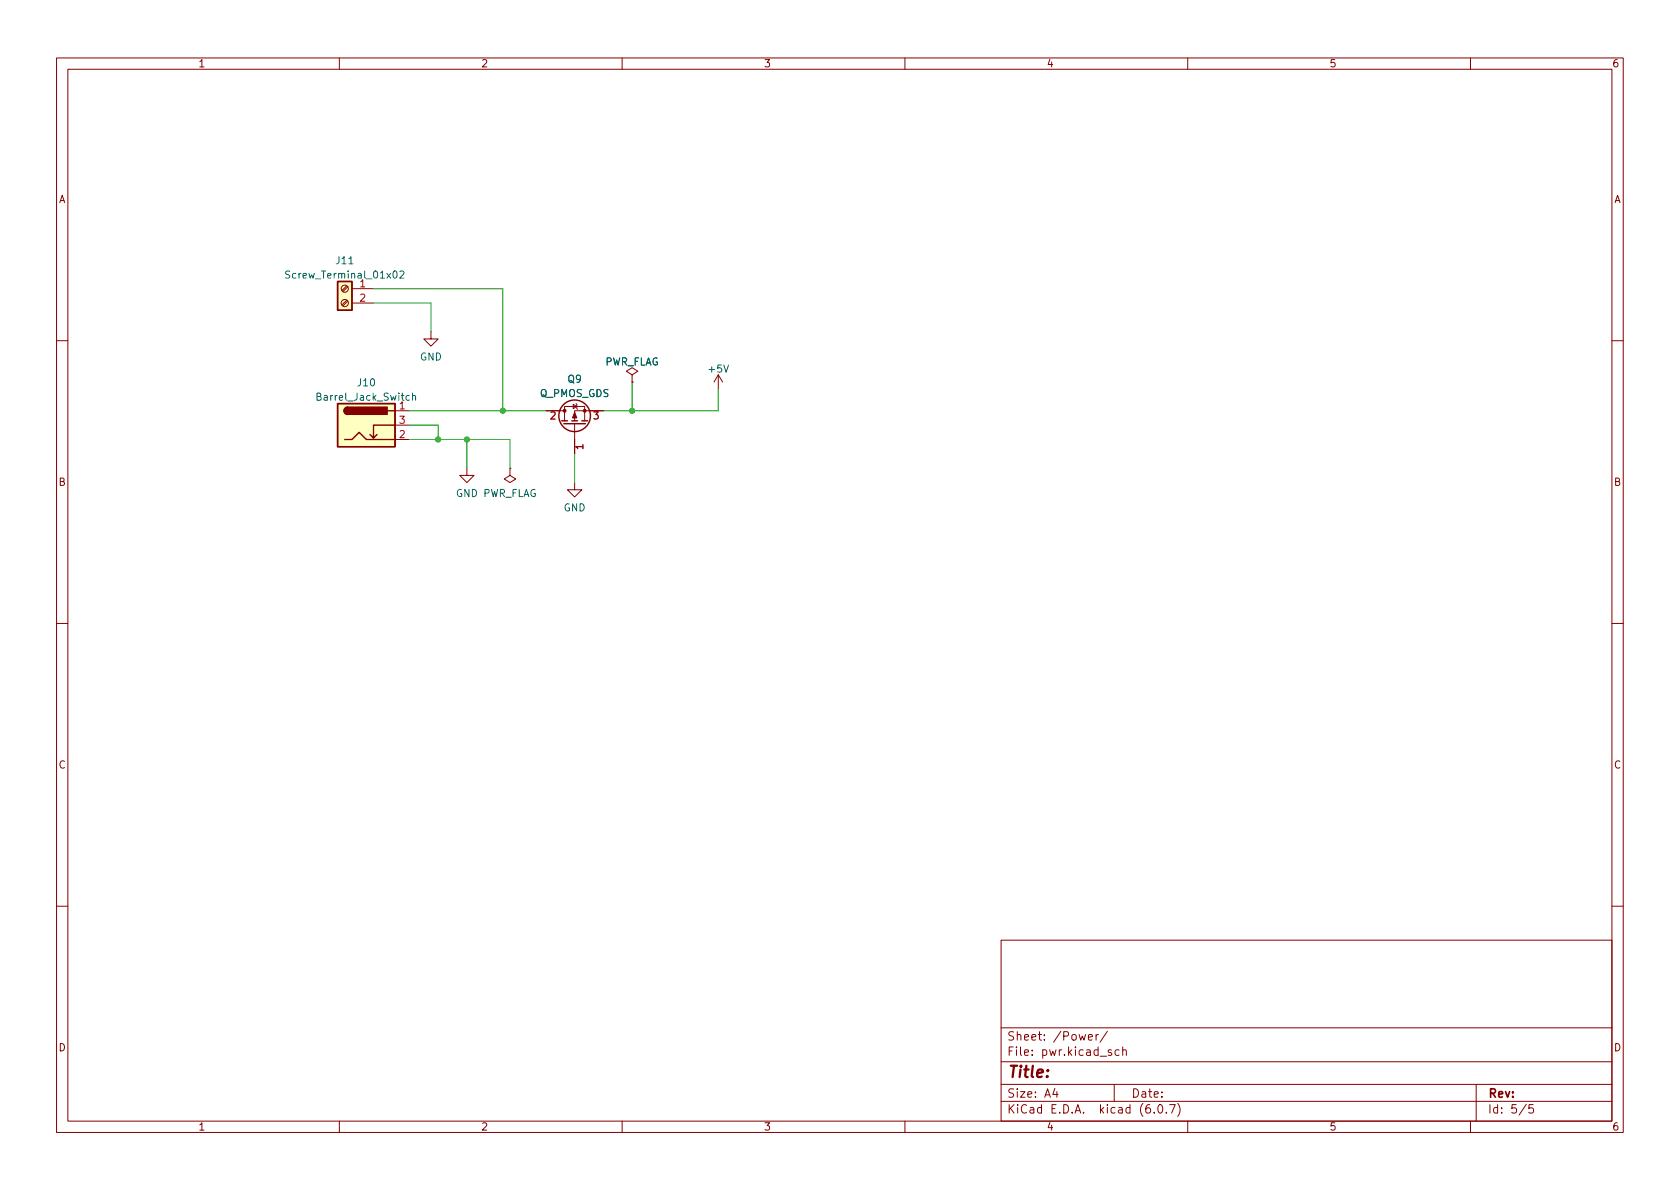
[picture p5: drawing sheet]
<svg xmlns="http://www.w3.org/2000/svg" width="297mm" height="210mm" viewBox="0 0 297 210" stroke-linecap="round" stroke-linejoin="round" font-family="sans-serif">
<g fill="none" stroke="#840000" stroke-width=".18">
<path d="M10 10.2h277v190.1h-277zM12 12.2h273v186.1h-273zM60 10.2v2M110 10.2v2M160 10.2v2M210 10.2v2M260 10.2v2M61.3 53.1l-.8 .8M61.3 50.5l-.8 .9M61.5 53.3l-.9 .8M61.5 50.7l-.9 .9M62.2 51h3.8"/>
<path d="M62.2 53.6h3.8M76.2 58.7v1.2h1.3l-1.3 1.3-1.3-1.3h1.3M10 60.2h2M69.8 72.6h2.6M69.8 77.7h2.6M69.8 75.2h2.6M96.5 72.6h3.3M99.8 74.4v-2.5h3.6v2.5M101.3 71.5l.7 .4-.7 .4zM101.6 74.9v5.4M101.9 71.4l.1 .1v.8l.1 .1M106.7 72.6h-5.1v1.8"/>
<path d="M111.8 66.3l1-.6-1-.7-1.1 .7 1.1 .6v1.3M111.8 67.6h.1M127 66.3l-.8 1.3M127 66.3v2.5M127 66.3l.8 1.3M285 60.2h2M82.5 82.8v1.3h1.3l-1.3 1.2-1.2-1.2h1.2M90.2 82.8v1.3l1 .6-1 .6-1-.6 1-.6M90.2 82.8h.1M101.6 85.3v1.3h1.3l-1.3 1.3-1.3-1.3h1.3M10 110.2h2M285 110.2h2"/>
<path d="M10 160.2h2M177 166.3h108v32h-108zM285 160.2h2M60 198.3v2M110 198.3v2M160 198.3v2M177 194.8h108M177 191.8h108M177 187.8h108M177 181.8h108M186.5 192.5l-.4 1h1M186.9 193v1"/>
<path d="M192.4 183.4l.7-.1v-.3l-.5-.1-.2 .2 .1 .8h.6M193.8 182.9v1M194.2 182.9l-.3 .1-.1 .2M195.8 182.4l-1.3 1.9M196.5 185.7l-.4-.1-.2 .2 .1 .3 .5 .1v.4h-.6M197 191.8v3M197.9 185.7l-.5-.1-.3 .3v.4l.2 .3h.6M198.5 185.8l.2-.2 .4 .1v.9M198.5 185.1v1.5M204.1 196.7v.1M204.9 195.4l.2-.1a.81 .81 0 0 1 .6 .7 .81 .81 0 0 1-.3 .8h-.2a.81 .81 0 0 1-.6-.6 .81 .81 0 0 1 .3-.8zM206.2 196.7v.1"/>
<path d="M206.8 195.3h1l-.7 1.5M208.2 195.1a1.72 1.72 0 0 1 0 2.3M210 198.3v2M260 198.3v2M261 191.8v6.5M269.9 195.3l-1.3 1.9M271.1 195.3h-.7l-.1 .7 .2-.1 .5 .1 .2 .2-.1 .5-.2 .1-.6-.1"/>
<circle cx="61" cy="53.6" r=".63"/>
<circle cx="61" cy="51" r=".63"/>
</g>
<g fill="none" stroke="#840000" stroke-width=".25">
<path d="M59.7 49.8h2.5v5.1h-2.5zM59.7 71.4h10.1v7.6h-10.1zM61 77.7h1.2l1.3-1.3 1.3 1.3h5M61.5 72a.64 .64 0 0 0-.7 .6 .64 .64 0 0 0 .7 .7M66.7 76.8l-.7 .7M68.6 72.6h1.2M69.8 75.2h-3.8v2.3l-.6-.7M99.3 74.4h1M99.7 74.9h3.8M101.1 74.4h1M102.9 74.4h1"/>
<circle cx="101.6" cy="73.5" r="2.79"/>
</g>
<g fill="#840000" stroke="#840000" stroke-width=".18">
<path d="M101.6 72.9l.4 1h-.8z"/>
<circle cx="103.4" cy="72.6" r=".25"/>
<circle cx="99.8" cy="72.6" r=".25"/>
</g>
<g fill="#ffffc2" stroke="#ffffc2" stroke-width=".18">
<path d="M59.7 71.4h10.1v7.6h-10.1z"/>
<path d="M59.7 49.8h2.5v5.1h-2.5z"/>
</g>
<g fill="#840000" stroke="#840000" stroke-width=".25">
<path d="M61 72.2l.5-.2v1.3a.64 .64 0 0 1-.6-.4 .64 .64 0 0 1 .1-.7z"/>
<path d="M61.5 72h7v1.3h-7z"/>
</g>
<path d="M51.2 48l-.5-.1-.1 .1v.4l.5 .2 .1 .3-.2 .3-.5-.1M70.7 48l.5-.1 .2 .4-.8 .9h.8M72.9 70.1l.2-.2 .3 .1 .1 .8M72.9 69.5v1.3" fill="none" stroke="#006464" stroke-width=".18"/>
<path d="M66 51h22.9v21.6M66 53.6h10.2v5.1M72.4 77.7h17.8v5.1M72.4 72.6h24.1M72.4 75.2h5.1v2.5M82.5 77.7v5.1M111.8 67.6v5M127 68.8v3.8h-20.3M101.6 80.3v5" fill="none" stroke="#009600" stroke-width=".18"/>
<g fill="#009600" stroke="#009600" stroke-width=".18">
<circle cx="111.8" cy="72.6" r=".46"/>
<circle cx="77.5" cy="77.7" r=".46"/>
<circle cx="82.5" cy="77.7" r=".46"/>
<circle cx="88.9" cy="72.6" r=".46"/>
</g>
<text font-size="2.8" fill="#840000" x="178" y="190.6">Title:</text>
<g font-size="2.1" fill="#840000">
<text x="178" y="184">Sheet: /Power/</text>
<text x="178" y="186.7">File: pwr.kicad_sch</text>
<text x="178" y="196.9">KiCad E.D.A. kicad (6.0.7)</text>
<text x="178" y="194.1">Size: A4</text>
<text x="200" y="194.1">Date:</text>
<text x="263" y="194.1">Rev:</text>
<text x="263" y="196.9">Id: 5/5</text>
</g>
<g font-size="1.8" fill="#840000">
<text x="35" y="11.9">1</text>
<text x="85" y="11.9">2</text>
<text x="135" y="11.9">3</text>
<text x="185" y="11.9">4</text>
<text x="235" y="11.9">5</text>
<text x="285" y="11.9">6</text>
<text x="10.3" y="35.9">A</text>
<text x="285.3" y="35.9">A</text>
<text x="10.3" y="85.9">B</text>
<text x="285.3" y="85.9">B</text>
<text x="10.3" y="135.9">C</text>
<text x="285.3" y="135.9">C</text>
<text x="10.3" y="185.9">D</text>
<text x="285.3" y="185.9">D</text>
<text x="35" y="199.9">1</text>
<text x="85" y="199.9">2</text>
<text x="135" y="199.9">3</text>
<text x="185" y="199.9">4</text>
<text x="235" y="199.9">5</text>
<text x="285" y="199.9">6</text>
</g>
<g font-size="1.8" fill="#006464">
<text x="59.5" y="46.7">J11</text>
<text x="51.2" y="49.3">Screw_Terminal_01x02</text>
<text x="74.2" y="63.7">GND</text>
<text x="106.8" y="64.6">PWR_FLAG</text>
<text x="125.4" y="65.9">+5V</text>
<text x="56.4" y="70.8">Barrel_Jack_Switch</text>
<text x="63.3" y="68.3">J10</text>
<text x="95.4" y="70.2">Q_PMOS_GDS</text>
<text x="100.4" y="67.7">Q9</text>
<text x="80.6" y="87.9">GND PWR_FLAG</text>
<text x="99.6" y="90.4">GND</text>
</g>
<g font-size="1.8" fill="#a90000">
<text x="63.6" y="50.8">1</text>
<text x="63.6" y="53.3">2</text>
<text x="70.6" y="72.4">1</text>
<text x="70.6" y="77.5">2</text>
<text x="70.6" y="74.9">3</text>
<text x="97.3" y="74.2">2</text>
<text x="104.9" y="74.2">3</text>
<text x="103.1" y="79.5" transform="rotate(-90 103.1 79.5)">1</text>
</g>
</svg>
